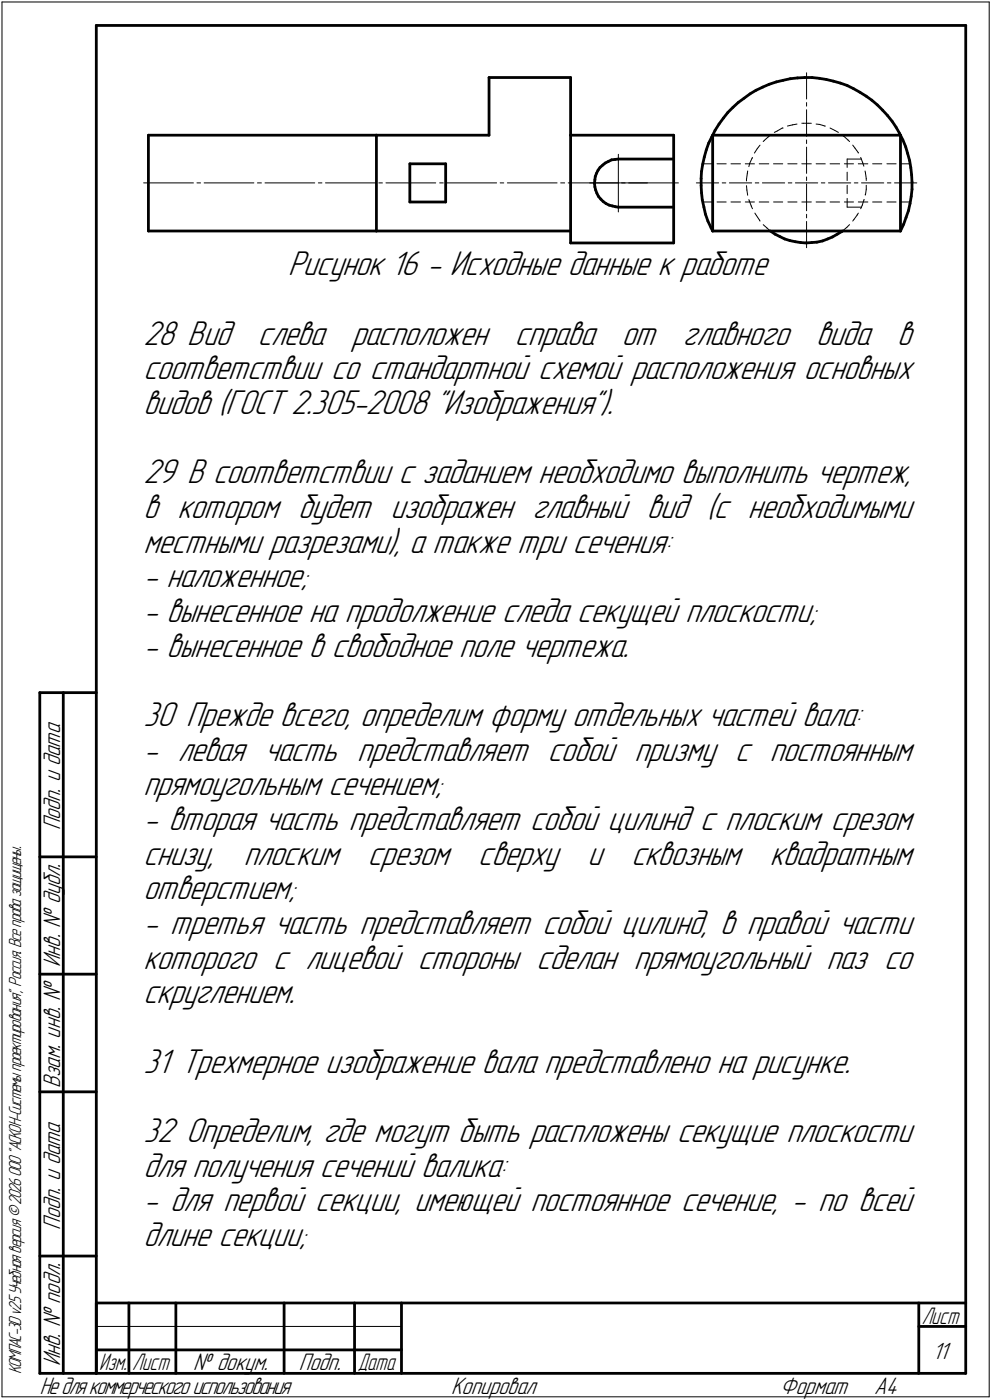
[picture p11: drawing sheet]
<svg xmlns="http://www.w3.org/2000/svg" width="211mm" height="298mm" viewBox="0 0 211 298" stroke-linecap="round" stroke-linejoin="round" font-family="sans-serif">
<path d="M0 0h211.1v298.1h-211.1z" fill="#fff" stroke="#fff" stroke-width=".21"/>
<g fill="none" stroke="#000" stroke-width=".21">
<path d="M.4 .4h210.1zM.4 .4v297zM171.6 15.5v5.6zM210.5 .4v297zM30.6 38.9h10.5zM41.9 38.9h.8zM43.4 38.9h10.6zM54.8 38.9h.8zM56.4 38.9h10.6zM67.7 38.9h.8zM69.3 38.9h10.5zM80.6 38.9h.8z"/>
<path d="M82.1 38.9h10.6zM93.6 38.9h.7zM95.1 38.9h10.6zM106.4 38.9h.8zM107.9 38.9h10.6zM119.3 38.9h.8zM120.9 38.9h10.6zM125.5 38.9h6.1zM131.6 38.9v6.2zM131.6 32.9v6zM131.6 38.9h6.2zM132.2 38.9h.8z"/>
<path d="M133.8 38.9h10.6zM148.2 38.9h4.7zM149.5 34.9h2.1zM152.6 34.9h1.9zM153.7 38.9h.7zM155.2 38.9h4.7zM155.5 34.9h2.1zM158.6 34.9h1.9zM158.8 38.2v.3zM158.8 39.5l.1 1zM159 37l-.2 1.2zM159.1 36.4l-.1 .6z"/>
<path d="M159.5 34.8l-.2 .7zM160 33.7l-.5 1.1zM160.1 33.5l-.1 .2zM160.7 38.9h.8zM161.1 31.7l-.6 .9zM161.5 34.9h2.1zM161.7 30.9l-.6 .8zM162.2 38.9h4.8zM162.6 29.9l.9-.8zM162.6 29.9l-.2 .2zM163.5 29.1l.4-.3zM164.6 34.9h1.9z"/>
<path d="M164.8 28.2l.6-.3zM165.4 27.9l1.1-.6zM166.5 27.3h.1zM167.6 26.8l1.1-.2zM167.6 34.9h2zM167.7 38.9h.8zM168.7 26.6l.9-.2zM169.2 38.9h2.4zM170.6 34.9h2zM170.6 26.2h.3zM170.9 26.2h1.2zM171.6 39.2v5.7z"/>
<path d="M171.6 37.7v.7zM171.6 34.1v2.8zM171.6 21.8v.8zM171.6 23.4v5.6zM171.6 29.8v.8zM171.6 31.3v2.8zM171.6 38.9h2.4zM172.1 26.2h.5zM173.7 34.9h1.9zM173.7 26.4l.7 .1zM174.4 26.5l1.1 .3zM174.8 38.9h.7z"/>
<path d="M175.6 26.8h.1M176.3 38.9h4.7zM176.6 34.9h2zM176.6 27.3l1 .5zM177.6 27.8l.8 .4zM179.2 28.8l.4 .2zM179.6 29l.8 .8zM179.7 34.9h1.9zM180.3 33.9h3zM180.3 33.9v1.7zM180.3 36.7v1.7zM180.3 39.5v1.7z"/>
<path d="M180.4 29.8l.4 .3zM181.4 30.9l.5 .7zM181.8 38.9h.7zM181.9 31.6l.7 .9zM182.6 34.9h2.1zM182.6 32.6h.1M183.1 33.5l.5 1.1zM183.3 38.9h4.7zM183.6 34.6l.2 .8zM184.1 36.4v.4zM184.1 36.8l.2 1.2zM184.3 39.5v.8z"/>
<path d="M184.3 38v.4zM185.7 34.9h1.9zM188.7 34.9h2zM188.8 38.9h.8zM190.3 38.9h4.8zM191.7 34.9h2zM149.5 43h2.1zM152.6 43h1.9zM155.5 43h2.1zM158.6 43h1.9zM158.9 40.5l.2 1.1zM159.3 42.5l.1 .3z"/>
<path d="M159.4 42.8l.5 1.1zM159.9 43.9l.2 .5zM160.6 45.4l.4 .5zM161 45.9l.6 1zM161.5 43h2.1zM161.6 46.9l.1 .2zM162.4 47.8l.8 .7zM163.2 48.5l.7 .7zM164.6 43h1.9zM167.6 43h2zM170.6 43h2zM171.6 47.2v5.5z"/>
<path d="M171.6 45.6v.8zM173.7 43h1.9zM176.6 43h2zM179.2 49.2l1-.8zM179.7 43h1.9zM180.3 42.2v1.9zM180.3 44.1h3zM180.8 47.8l-.6 .6zM181.7 46.7l-.3 .4zM182.4 45.8l-.7 .9zM182.6 43h2.1zM182.6 45.4l-.2 .4z"/>
<path d="M183.5 43.7l-.4 .7zM183.8 42.6l-.3 1.1zM183.8 42.6l.1-.1zM184.1 41.5h.1M184.3 40.3l-.2 1.2zM185.7 43h1.9zM188.7 43h2zM191.7 43h2zM.4 297.4h210.1zM20.5 282.4h64.9z"/>
</g>
<g fill="none" stroke="#000" stroke-width=".59">
<path d="M20.5 5.4h185zM20.5 5.4v287zM104.1 16.5h17.3zM104.1 16.5v12.3zM121.4 16.5v12.3zM159.6 20l1.3-.8zM160.9 19.2l1.4-.7zM162.3 18.5l1.4-.6zM163.7 17.9l1.5-.5zM165.2 17.4l1.4-.3zM166.6 17.1l1.5-.3zM168.1 16.8l1.6-.2z"/>
<path d="M169.7 16.6l1.5-.1zM171.2 16.5h1.6zM172.8 16.5l1.5 .2zM174.3 16.7l1.6 .2zM175.9 16.9l1.4 .4zM177.3 17.3l1.5 .4zM178.8 17.7l1.5 .5zM180.3 18.2l1.3 .7zM181.6 18.9l1.4 .7zM183 19.6l1.3 .9zM205.5 5.4v287zM31.6 28.8v20.4z"/>
<path d="M31.6 28.8h48.5zM80.1 28.8v20.4zM80.1 28.8h24zM87.2 34.9v8.1zM87.2 34.9h7.6zM94.8 34.9v8.1zM121.4 28.8h21.9zM121.4 28.8v20.4zM126.5 39l.1 .8zM126.6 38.3l-.1 .7zM126.6 39.8l.1 .7zM126.7 37.6l-.1 .7z"/>
<path d="M126.9 36.9l-.2 .7zM127.3 36.2l-.4 .7zM127.7 35.6l.6-.5zM127.7 35.6l-.4 .6zM128.3 35.1l.5-.4zM128.8 34.7l.7-.3zM129.5 34.4l.6-.4zM130.1 34h.8zM130.9 34l.7-.1zM131.6 33.9h11.7zM143.3 28.8v22.9zM149.2 38v1.5z"/>
<path d="M149.2 39.5l.1 1.6zM149.3 36.5l-.1 1.5zM149.5 35l-.2 1.5zM149.9 33.4l-.4 1.6zM150.3 31.9l-.4 1.5zM150.8 30.5l-.5 1.4zM151.5 29.1l-.7 1.4zM151.6 28.8v20.4zM151.6 28.8h40zM152.1 27.8l-.6 1.3zM153 26.4l-.9 1.4zM153.9 25.1l-.9 1.3z"/>
<path d="M154.9 24l-1 1.1zM156 22.9l1.1-1.1zM156 22.9l-1.1 1.1zM157.1 21.8l1.2-.9zM158.3 20.9l1.3-.9zM184.3 20.5l1.2 .8zM185.5 21.3l1.2 1.1zM186.7 22.4l1.1 1.1zM187.8 23.5l1 1.1zM188.8 24.6l1 1.2zM189.8 25.8l.9 1.3zM190.7 27.1l.7 1.3z"/>
<path d="M191.4 28.4l.7 1.4zM191.6 28.8v20.4zM192.1 29.8l.6 1.4zM192.7 31.2l.4 1.5zM193.1 32.7l.4 1.5zM193.5 34.2l.3 1.5zM193.8 35.7l.2 1.6zM194 37.3l.1 1.5zM194.1 38.8v1.5zM31.6 49.2h48.5zM80.1 49.2h41.3zM87.2 43h7.6z"/>
<path d="M121.4 49.2v2.5zM121.4 51.7h21.9zM126.7 40.5l.3 .6zM127 41.1l.3 .7zM127.3 41.8l.5 .6zM127.8 42.4l.6 .5zM128.4 42.9l.5 .4zM128.9 43.3l.7 .4zM129.6 43.7l.7 .2zM130.3 43.9l.7 .1zM131 44l.6 .1zM131.6 44.1h11.7z"/>
<path d="M149.3 41.1l.1 1.5zM149.4 42.6l.4 1.5zM149.8 44.1l.3 1.5zM150.1 45.6l.5 1.5zM150.6 47.1l.7 1.4zM151.3 48.5l.3 .7zM151.6 49.2h40zM163.9 49.2l1 .7zM164.9 49.9l1 .5zM165.9 50.4l1.1 .5zM167 50.9l1.1 .3zM168.1 51.2l1.1 .3z"/>
<path d="M169.2 51.5l1.1 .1zM170.3 51.6l1.2 .1zM171.5 51.7l1.2-.1zM172.7 51.6h1.1zM173.8 51.6l1.2-.3zM175 51.3l1.1-.4zM176.1 50.9l1-.4zM177.1 50.5l1-.6zM178.1 49.9l1.1-.6zM179.2 49.3v-.1zM192.3 47.8l-.7 1.4zM192.8 46.3l-.5 1.5z"/>
<path d="M193.3 44.9l-.5 1.4zM193.6 43.3l-.3 1.6zM193.9 41.8l-.3 1.5zM194.1 40.3l-.2 1.5zM8.5 147.5v144.9zM8.5 147.5h12zM13.5 147.5v144.9zM8.5 182.5h12zM8.5 207.4h12zM8.5 232.5h12zM8.5 267.5h12zM20.5 277.5h185z"/>
<path d="M20.5 277.5v14.9zM27.4 277.5v14.9zM37.4 277.5v14.9zM60.5 277.5v14.9zM75.4 277.5v14.9zM85.4 277.5v14.9zM195.5 277.5v14.9zM8.5 292.4h12zM20.5 292.4h185zM20.5 287.4h6.9zM27.4 287.4h10zM37.4 287.4h23.1z"/>
<path d="M60.5 287.4h14.9zM75.4 287.4h10zM195.5 282.4h10z"/>
</g>
<g font-size="7.8">
<text x="61.3" y="58.7">Рисунок 16 - Исходные данные к работе</text>
<text x="30.5" y="73.4">28 Вид</text>
<text x="54.8" y="73.4">слева</text>
<text x="74.8" y="73.4">расположен</text>
<text x="109.5" y="73.4">справа</text>
<text x="132.3" y="73.4">от</text>
<text x="145.3" y="73.4">главного</text>
<text x="173.7" y="73.4">вида</text>
<text x="190.9" y="73.4">в</text>
<text x="30.5" y="80.8">соответствии со стандартной схемой расположения основных</text>
<text x="30.5" y="88.2">видов (ГОСТ 2.305-2008 &quot;Изображения&quot;).</text>
<text x="30.5" y="102.9">29 В соответствии с заданием необходимо выполнить чертеж,</text>
<text x="30.5" y="110.3">в котором будет изображен главный вид (с необходимыми</text>
<text x="30.5" y="117.7">местными разрезами), а также три сечения:</text>
<text x="30.5" y="125.1">- наложенное;</text>
<text x="30.5" y="132.5">- вынесенное на продолжение следа секущей плоскости;</text>
<text x="30.5" y="139.9">- вынесенное в свободное поле чертежа.</text>
<text x="30.5" y="154.6">30 Прежде всего, определим форму отдельных частей вала:</text>
<text x="30.5" y="162">- левая часть представляет собой призму с постоянным</text>
<text x="30.5" y="169.4">прямоугольным сечением;</text>
<text x="30.5" y="176.8">- вторая часть представляет собой цилинд с плоским срезом</text>
<text x="30.5" y="184.1">снизу,</text>
<text x="51.9" y="184.1">плоским</text>
<text x="78.3" y="184.1">срезом</text>
<text x="101.8" y="184.1">сверху</text>
<text x="125" y="184.1">и</text>
<text x="134.3" y="184.1">сквозным</text>
<text x="163.8" y="184.1">квадратным</text>
<text x="30.5" y="191.5">отверстием;</text>
<text x="30.5" y="198.9">- третья часть представляет собой цилинд, в правой части</text>
<text x="30.5" y="206.3">которого с лицевой стороны сделан прямоугольный паз со</text>
<text x="30.5" y="213.7">скруглением.</text>
<text x="30.5" y="228.4">31 Трехмерное изображение вала представлено на рисунке.</text>
<text x="30.5" y="243.2">32 Определим, где могут быть распложены секущие плоскости</text>
<text x="30.5" y="250.6">для получения сечений валика:</text>
<text x="30.5" y="258">- для первой секции, имеющей постоянное сечение, - по всей</text>
<text x="30.5" y="265.3">длине секции;</text>
</g>
<g font-size="5.4">
<text x="12.8" y="176.8" transform="rotate(-90 12.8 176.8)">Подп. и дата</text>
<text x="12.8" y="205.9" transform="rotate(-90 12.8 205.9)">Инв. № дубл.</text>
<text x="12.8" y="231.7" transform="rotate(-90 12.8 231.7)">Взам. инв. №</text>
<text x="12.8" y="261.8" transform="rotate(-90 12.8 261.8)">Подп. и дата</text>
<text x="12.8" y="290.9" transform="rotate(-90 12.8 290.9)">Инв. № подл.</text>
<text x="41.1" y="291.8">№ докум.</text>
<text x="63.6" y="291.8">Подп.</text>
<text x="198.4" y="289.3">11</text>
<text x="8.5" y="296.7">Недлякоммерческогоиспользования</text>
<text x="96" y="296.8">Копировал</text>
<text x="166" y="296.8">Формат</text>
<text x="186" y="296.8">A4</text>
</g>
<g font-size="5.3">
<text x="196.1" y="281.8">Лист</text>
<text x="21.1" y="291.8">Изм.</text>
<text x="28.1" y="291.8">Лист</text>
<text x="76.1" y="291.8">Дата</text>
</g>
<text font-size="3.9" x="4.5" y="292.5" transform="rotate(-90 4.5 292.5)">КОМПАС-3Dv25Учебнаяверсия©2026ООО&quot;АСКОН-Системыпроектирования&quot;, Россия. Всеправазащищены.</text>
</svg>
